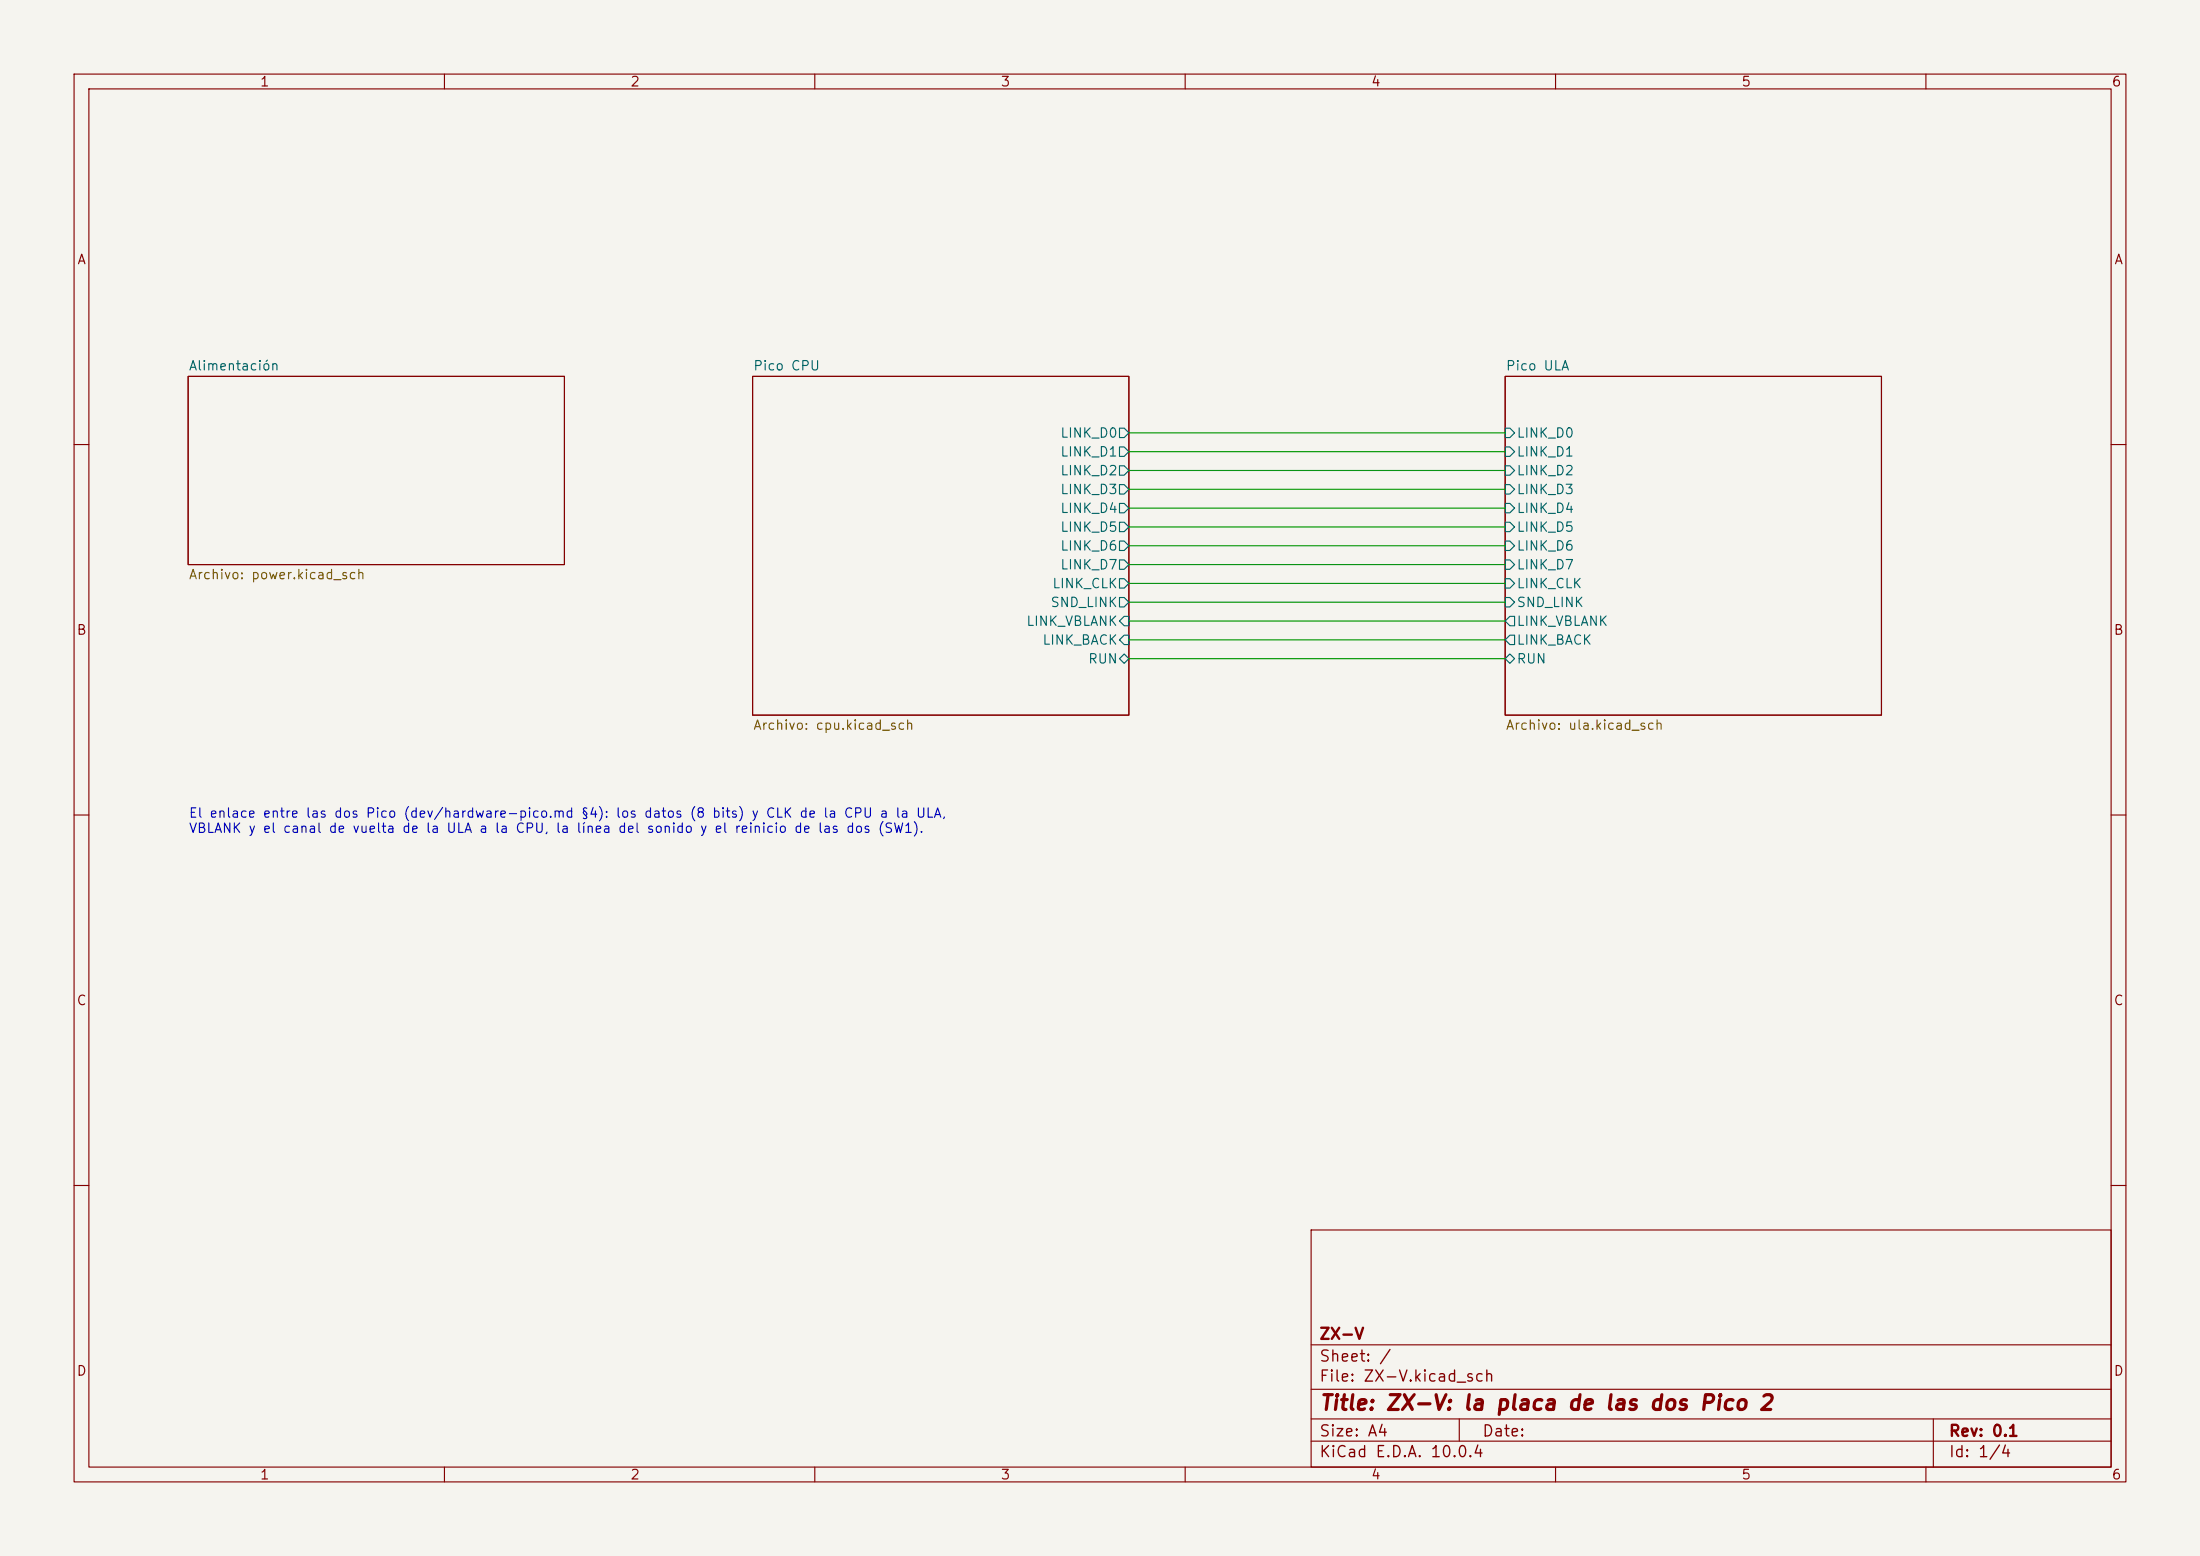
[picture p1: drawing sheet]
(kicad_sch
 (version 20260306)
 (generator "eeschema")
 (generator_version "10.0")
 (paper "A4")
 (title_block
  (title "ZX-V: la placa de las dos Pico 2")
  (company "ZX-V")
  (rev "0.1"))
 (lib_symbols)
 (sheet
  (at 25.4 50.8)
  (size 50.8 25.4)
  (exclude_from_sim no)
  (in_bom yes)
  (on_board yes)
  (dnp no)
  (fields_autoplaced yes)
  (stroke (width 0.1524) (type solid))
  (fill (color 0 0 0 0.0000))
  (property "Sheetname" "Alimentación" (at 25.4 50.0884 0) (effects (font (size 1.27 1.27)) (justify left bottom)))
  (property "Sheetfile" "power.kicad_sch" (at 25.4 76.7846 0) (effects (font (size 1.27 1.27)) (justify left top))))
 (sheet
  (at 101.6 50.8)
  (size 50.8 45.72)
  (exclude_from_sim no)
  (in_bom yes)
  (on_board yes)
  (dnp no)
  (fields_autoplaced yes)
  (stroke (width 0.1524) (type solid))
  (fill (color 0 0 0 0.0000))
  (property "Sheetname" "Pico CPU" (at 101.6 50.0884 0) (effects (font (size 1.27 1.27)) (justify left bottom)))
  (property "Sheetfile" "cpu.kicad_sch" (at 101.6 97.1046 0) (effects (font (size 1.27 1.27)) (justify left top)))
  (pin "LINK_D0" output (at 152.4 58.42 0) (effects (font (size 1.27 1.27)) (justify right)))
  (pin "LINK_D1" output (at 152.4 60.96 0) (effects (font (size 1.27 1.27)) (justify right)))
  (pin "LINK_D2" output (at 152.4 63.5 0) (effects (font (size 1.27 1.27)) (justify right)))
  (pin "LINK_D3" output (at 152.4 66.04 0) (effects (font (size 1.27 1.27)) (justify right)))
  (pin "LINK_D4" output (at 152.4 68.58 0) (effects (font (size 1.27 1.27)) (justify right)))
  (pin "LINK_D5" output (at 152.4 71.12 0) (effects (font (size 1.27 1.27)) (justify right)))
  (pin "LINK_D6" output (at 152.4 73.66 0) (effects (font (size 1.27 1.27)) (justify right)))
  (pin "LINK_D7" output (at 152.4 76.2 0) (effects (font (size 1.27 1.27)) (justify right)))
  (pin "LINK_CLK" output (at 152.4 78.74 0) (effects (font (size 1.27 1.27)) (justify right)))
  (pin "SND_LINK" output (at 152.4 81.28 0) (effects (font (size 1.27 1.27)) (justify right)))
  (pin "LINK_VBLANK" input (at 152.4 83.82 0) (effects (font (size 1.27 1.27)) (justify right)))
  (pin "LINK_BACK" input (at 152.4 86.36 0) (effects (font (size 1.27 1.27)) (justify right)))
  (pin "RUN" bidirectional (at 152.4 88.9 0) (effects (font (size 1.27 1.27)) (justify right))))
 (sheet
  (at 203.2 50.8)
  (size 50.8 45.72)
  (exclude_from_sim no)
  (in_bom yes)
  (on_board yes)
  (dnp no)
  (fields_autoplaced yes)
  (stroke (width 0.1524) (type solid))
  (fill (color 0 0 0 0.0000))
  (property "Sheetname" "Pico ULA" (at 203.2 50.0884 0) (effects (font (size 1.27 1.27)) (justify left bottom)))
  (property "Sheetfile" "ula.kicad_sch" (at 203.2 97.1046 0) (effects (font (size 1.27 1.27)) (justify left top)))
  (pin "LINK_D0" input (at 203.2 58.42 180) (effects (font (size 1.27 1.27)) (justify left)))
  (pin "LINK_D1" input (at 203.2 60.96 180) (effects (font (size 1.27 1.27)) (justify left)))
  (pin "LINK_D2" input (at 203.2 63.5 180) (effects (font (size 1.27 1.27)) (justify left)))
  (pin "LINK_D3" input (at 203.2 66.04 180) (effects (font (size 1.27 1.27)) (justify left)))
  (pin "LINK_D4" input (at 203.2 68.58 180) (effects (font (size 1.27 1.27)) (justify left)))
  (pin "LINK_D5" input (at 203.2 71.12 180) (effects (font (size 1.27 1.27)) (justify left)))
  (pin "LINK_D6" input (at 203.2 73.66 180) (effects (font (size 1.27 1.27)) (justify left)))
  (pin "LINK_D7" input (at 203.2 76.2 180) (effects (font (size 1.27 1.27)) (justify left)))
  (pin "LINK_CLK" input (at 203.2 78.74 180) (effects (font (size 1.27 1.27)) (justify left)))
  (pin "SND_LINK" input (at 203.2 81.28 180) (effects (font (size 1.27 1.27)) (justify left)))
  (pin "LINK_VBLANK" output (at 203.2 83.82 180) (effects (font (size 1.27 1.27)) (justify left)))
  (pin "LINK_BACK" output (at 203.2 86.36 180) (effects (font (size 1.27 1.27)) (justify left)))
  (pin "RUN" bidirectional (at 203.2 88.9 180) (effects (font (size 1.27 1.27)) (justify left))))
 (wire
  (pts (xy 152.4 58.42) (xy 203.2 58.42))
  (stroke (width 0) (type default)))
 (wire
  (pts (xy 152.4 60.96) (xy 203.2 60.96))
  (stroke (width 0) (type default)))
 (wire
  (pts (xy 152.4 63.5) (xy 203.2 63.5))
  (stroke (width 0) (type default)))
 (wire
  (pts (xy 152.4 66.04) (xy 203.2 66.04))
  (stroke (width 0) (type default)))
 (wire
  (pts (xy 152.4 68.58) (xy 203.2 68.58))
  (stroke (width 0) (type default)))
 (wire
  (pts (xy 152.4 71.12) (xy 203.2 71.12))
  (stroke (width 0) (type default)))
 (wire
  (pts (xy 152.4 73.66) (xy 203.2 73.66))
  (stroke (width 0) (type default)))
 (wire
  (pts (xy 152.4 76.2) (xy 203.2 76.2))
  (stroke (width 0) (type default)))
 (wire
  (pts (xy 152.4 78.74) (xy 203.2 78.74))
  (stroke (width 0) (type default)))
 (wire
  (pts (xy 152.4 81.28) (xy 203.2 81.28))
  (stroke (width 0) (type default)))
 (wire
  (pts (xy 152.4 83.82) (xy 203.2 83.82))
  (stroke (width 0) (type default)))
 (wire
  (pts (xy 152.4 86.36) (xy 203.2 86.36))
  (stroke (width 0) (type default)))
 (wire
  (pts (xy 152.4 88.9) (xy 203.2 88.9))
  (stroke (width 0) (type default)))
 (text "El enlace entre las dos Pico (dev/hardware-pico.md §4): los datos (8 bits) y CLK de la CPU a la ULA,\nVBLANK y el canal de vuelta de la ULA a la CPU, la línea del sonido y el reinicio de las dos (SW1)."
  (exclude_from_sim no)
  (at 25.4 109.22 0)
  (effects (font (size 1.27 1.27)) (justify left top)))
 (sheet_instances
  (path ""
   (page "1")))
 (embedded_fonts no))
